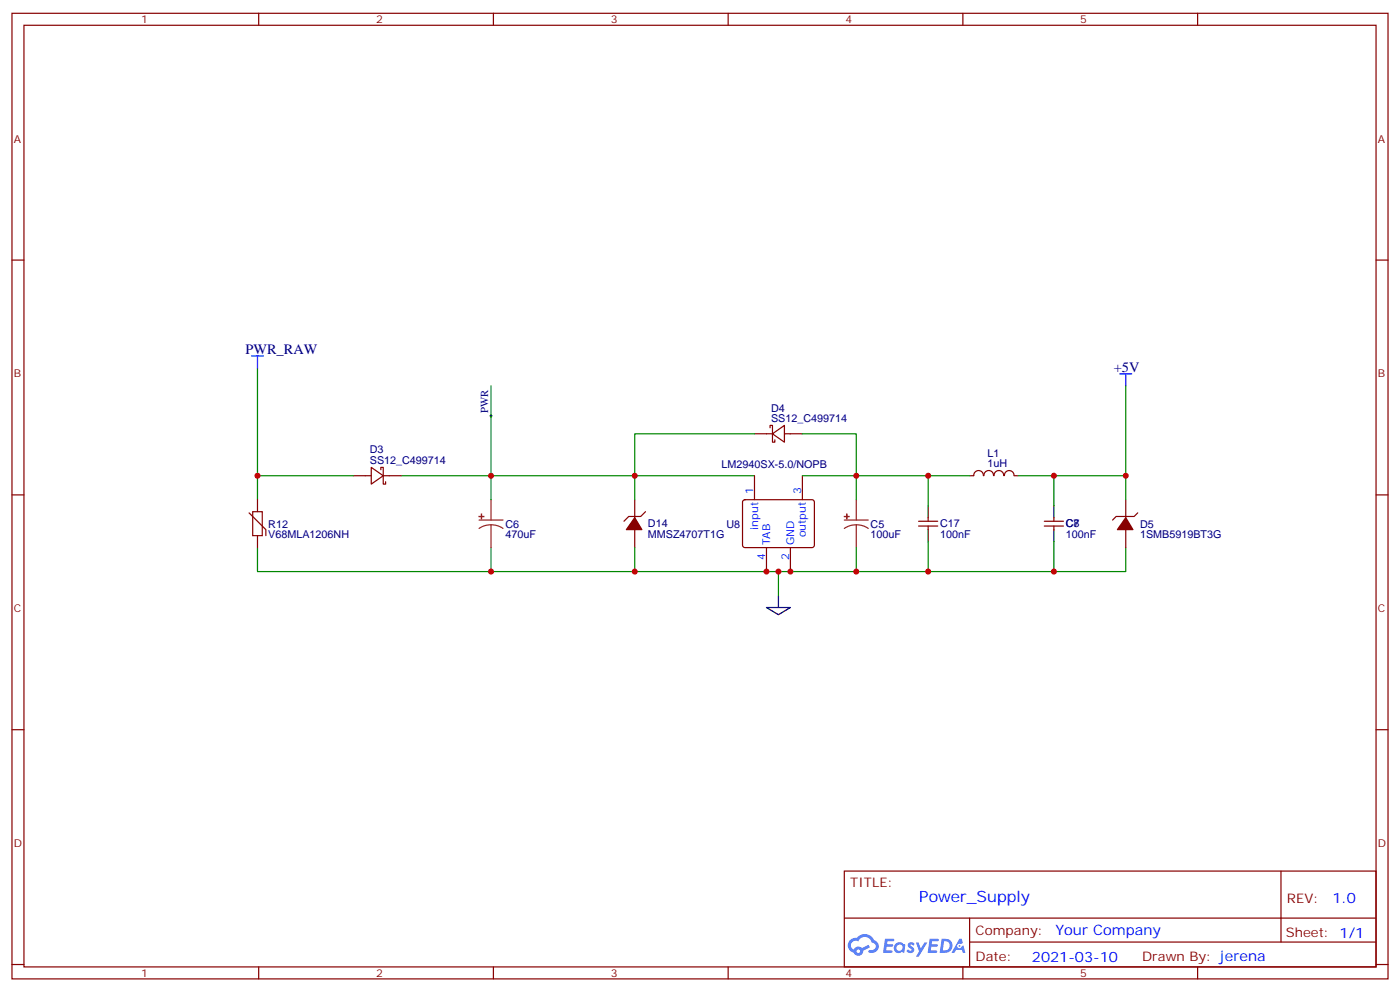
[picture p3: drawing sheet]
<svg xmlns="http://www.w3.org/2000/svg" width="412mm" height="292mm" viewBox="0 0 412 292" stroke-linecap="round" stroke-linejoin="round" font-family="sans-serif">
<g fill="none" stroke="#870000" stroke-width=".35">
<path d="M3.5 3.9h405.4v284.4h-405.4zM7.1 7.4h398.2v277.3h-398.2zM76.2 3.9v3.5M145.3 3.9v3.5M214.5 3.9v3.5M283.6 3.9v3.5M352.8 3.9v3.5M3.5 76.6h3.6M405.3 76.6h3.6M3.5 145.7h3.6M405.3 145.7h3.6M3.5 214.9h3.6"/>
<path d="M405.3 214.9h3.6M248.7 256.5h156.6v28.2h-156.6zM377.3 256.5v20.9M248.7 270.4h156.5M285.6 277.4h119.6M285.6 270.4v14.1M3.5 284h3.6M76.2 284.7v3.6M145.3 284.7v3.6M214.5 284.7v3.6M283.6 284.7v3.6M352.8 284.7v3.6"/>
<path d="M405.3 284h3.6"/>
</g>
<g fill="#5487ff">
<path d="M267.7 277.7a1.22 1.22 0 0 1 1.7 .2l-.4 .6a.47 .47 0 0 0-.3-.4 .47 .47 0 0 0-.5 .2l.1 .2a1.14 1.14 0 0 1 .8 1.8 1.14 1.14 0 0 1-1.9 0l-.2-.2 .5-.6 .7 .5a.29 .29 0 0 0 .3-.3 .29 .29 0 0 0-.2-.3 1.04 1.04 0 0 1-.6-1.7z"/>
<path d="M260.7 276.4h2.4l.3 .2-.2 .5-1.8 .1-.1 .8h1.5l.3 .4-.3 .4h-1.6l-.2 1.1h1.7l.2 .3-.2 .3-2.6 .1z"/>
<path d="M273.8 276.4h2.4l.3 .2-.1 .5-1.8 .1-.2 .8h1.6l.3 .4-.4 .4h-1.6l-.1 1.1h1.7l.2 .3-.2 .3-2.6 .1z"/>
<path d="M282.6 276.4h.7l.3 1.3-.6 .3a.69 .69 0 0 0-1 .3 .69 .69 0 0 0 .4 .9 .69 .69 0 0 0 .9-.6l.5-.2 .6 2.2h-.8l-.2-.9h-1.8l-.5 .9h-.8z"/>
<path d="M269.8 277.5h.8l.6 1.8 1.1-1.8h.9l-2.6 4.2h-.8l.9-1.5z"/>
<path d="M277.4 276.4l-.6 4.2h1.3a2.11 2.11 0 0 0 2.5-2.1 2.11 2.11 0 0 0-2.5-2.1zM278.1 277.2a1.39 1.39 0 0 1 1.7 1.4 1.39 1.39 0 0 1-1.8 1.3h-.3z"/>
<path d="M263.7 278.1a1.54 1.54 0 0 0-.1 2.1 1.54 1.54 0 0 0 2.2 .1l.6 .3 .3-2.3-.2-.3h-.4a1.49 1.49 0 0 0-2.4 .1zM264 279.1a.94 .94 0 0 1 1.8 0 .94 .94 0 0 1-1.8 0z"/>
<path d="M250.4 276.8a2.18 2.18 0 0 0 1.1 3.7 1.44 1.44 0 0 0 1.6 .9 1.44 1.44 0 0 0 1.2-1.4l2-1-.5-.8-1.9 1a1.47 1.47 0 0 0-2.4 .4 1.39 1.39 0 0 1-.7-1.9 1.39 1.39 0 0 1 2-.5 2.12 2.12 0 0 1 2.2-1.3 2.12 2.12 0 0 1 1.9 1.7 1.14 1.14 0 0 1 1.1 1.4 1.14 1.14 0 0 1-1.7 .7 .43 .43 0 0 0-.5 .4 .43 .43 0 0 0 .4 .5 1.98 1.98 0 0 0 2.5-1.2 1.98 1.98 0 0 0-1.2-2.6 3.1 3.1 0 0 0-5.3-.6l-.9 .1zM252.3 280.1a.55 .55 0 0 1 1.1 0 .55 .55 0 0 1-1.1 0z"/>
<circle cx="282.6" cy="278.5" r=".26"/>
</g>
<path d="M273.4 148.9v3.5M273.4 156v3.5M310.4 148.9v3.5M310.4 156v3.5M225.8 178.9h7l-3.5 2.1zM229.3 175.4v3.5" fill="none" stroke="#000" stroke-width=".35"/>
<g fill="none" stroke="#870000" stroke-width=".35">
<path d="M109.4 137.6l3.5 2.5-3.5 2.5zM112.2 138.3v-.7h.7v5h.7v-.7M222.2 127.7h5.3M226.8 126v-.7h.7v4.9h.7v-.7M227.5 127.7l3.6-2.4v4.9zM231.1 127.7h5.3M73.4 151l4.9 5v1.7M75.8 147.1v3.6M75.8 157.7v3.6M104.1 140.1h5.3M112.9 140.1h5.3M187 147.1v5.3"/>
<path d="M187 156v5.3M190.1 150.7l-1.4 1.4h-3.5l-1.4 1.4M219 147.4l.4-.3 20.1 .1 .4 .6-.1 13-.6 .5-20-.1-.5-.7v-12.7zM222.2 140.1v7M236.4 140.1v7M270.6 154.9h5.6M270.6 153.5h5.6M273.4 152.4v1.1M273.4 154.9v1.1M289.7 140.1a1.41 1.41 0 0 0-1.4-1.5 1.41 1.41 0 0 0-1.5 1.5h-1M289.8 140.1a1.41 1.41 0 0 1 1.4-1.5 1.41 1.41 0 0 1 1.5 1.5M292.8 140.1a1.41 1.41 0 0 1 1.4-1.5 1.41 1.41 0 0 1 1.4 1.5"/>
<path d="M295.9 140.1a1.41 1.41 0 0 1 1.4-1.5 1.41 1.41 0 0 1 1.4 1.5M298.8 140.1h1.1M307.6 154.9h5.7M307.6 153.5h5.7M310.4 152.4v1.1M310.4 154.9v1.1M331.6 147.1v5.3M331.6 156v5.3M335.1 151l-1 1.1h-5.3l-1.1 1M225.8 161.3v7M232.8 161.3v7"/>
</g>
<g fill="none" stroke="#008700" stroke-width=".35">
<path d="M75.8 108.3v38.8M144.6 113.6v33.5M331.6 113.6v26.5M222.2 127.7h-35.2v19.4M236.4 127.7h15.8v19.4M75.8 140.1h28.3M118.2 140.1h104M236.4 140.1h49.4M273.4 140.1v8.8M273.4 159.5v8.8M299.9 140.1h10.5v8.8M310.4 140.1h21.2v7"/>
<path d="M310.4 159.5v8.8M75.8 161.3v7h255.8v-7M144.6 161.3v7M187 161.3v7M229.3 168.3v7.1M252.2 161.3v7"/>
</g>
<path d="M74.1 104.8h3.5M75.8 104.8v3.5M329.8 110.1h3.6M331.6 110.1v3.5" fill="none" stroke="#00f" stroke-width=".35"/>
<path d="M74.4 150.7h2.9v7h-2.9z" fill="none" stroke="#a10000" stroke-width=".35"/>
<g fill="#870000" stroke="#870000" stroke-width=".35">
<path d="M187 152.4l2.1 3.6h-4.6z"/>
<path d="M331.6 152.4l2.1 3.6h-4.6z"/>
</g>
<path d="M141.1 153.1h7.1M144.6 154.6l1.9 .2 1.7 .8M144.6 154.6l-1.8 .2-1.7 .8M144.6 147.1v6M144.6 154.6v6.7M248.7 153.1h7.1M252.2 154.6l1.9 .2 1.7 .8M252.2 154.6l-1.8 .2-1.7 .8M252.2 147.1v6M252.2 154.6v6.7" fill="none" stroke="#8c2424" stroke-width=".35"/>
<g fill="#8c2424" stroke="#8c2424" stroke-width=".35">
<path d="M141.1 152.1h1.4z"/>
<path d="M141.8 151.4l.1 1.4z"/>
<path d="M248.7 152.1h1.4z"/>
<path d="M249.4 151.4v1.4z"/>
</g>
<path d="M144.3 122.4h.7M144.6 122.1v.7" fill="none" stroke="#000" stroke-width=".29"/>
<g fill="#c00">
<circle cx="232.8" cy="168.3" r=".88"/>
<circle cx="225.8" cy="168.3" r=".88"/>
<circle cx="229.3" cy="168.3" r=".88"/>
<circle cx="75.8" cy="140.1" r=".88"/>
<circle cx="187" cy="140.1" r=".88"/>
<circle cx="187" cy="168.3" r=".88"/>
<circle cx="273.4" cy="168.3" r=".88"/>
<circle cx="144.6" cy="140.1" r=".88"/>
<circle cx="144.6" cy="168.3" r=".88"/>
<circle cx="252.2" cy="168.3" r=".88"/>
<circle cx="273.4" cy="140.1" r=".88"/>
<circle cx="252.2" cy="140.1" r=".88"/>
<circle cx="310.4" cy="140.1" r=".88"/>
<circle cx="310.4" cy="168.3" r=".88"/>
<circle cx="331.6" cy="140.1" r=".88"/>
</g>
<g font-size="4.6" fill="#00f">
<text x="270.8" y="265.5">Pow</text>
<text x="280.1" y="265.5">er_Supply</text>
</g>
<g font-size="4.2" fill="#000080">
<text x="72.3" y="104.1">PWR_RAW</text>
<text x="328.1" y="109.4">+5V</text>
</g>
<g font-size="4.2" fill="#00f">
<text x="392.5" y="265.8">1.0</text>
<text x="310.9" y="275.3">Your Company</text>
<text x="304" y="283.1">2021-03-10</text>
</g>
<g font-size="3.9" fill="#800">
<text x="250.5" y="261.1">TITLE:</text>
<text x="379.1" y="265.8">REV:</text>
<text x="287.4" y="275.3">Company:</text>
<text x="378.7" y="275.9">Sheet: 1/1</text>
<text x="287.4" y="283">Date:</text>
<text x="336.4" y="283.1">Draw</text>
<text x="346.6" y="283.1">n By: jerena</text>
</g>
<g font-size="3.2" fill="#800">
<text x="41.6" y="6.9">1</text>
<text x="110.8" y="6.9">2</text>
<text x="179.9" y="6.9">3</text>
<text x="249.1" y="6.9">4</text>
<text x="318.2" y="6.9">5</text>
<text x="4.1" y="42">A</text>
<text x="405.9" y="42">A</text>
<text x="4.1" y="111.2">B</text>
<text x="405.9" y="111.2">B</text>
<text x="4.1" y="180.3">C</text>
<text x="405.9" y="180.3">C</text>
<text x="4.1" y="249.4">D</text>
<text x="405.9" y="249.4">D</text>
<text x="41.6" y="287.7">1</text>
<text x="110.8" y="287.7">2</text>
<text x="179.9" y="287.7">3</text>
<text x="249.1" y="287.7">4</text>
<text x="318.2" y="287.7">5</text>
</g>
<g font-size="3.2" fill="#000080">
<text x="143.8" y="121.7" transform="rotate(-90 143.8 121.7)">PWR</text>
<text x="227.1" y="124.2">SS12_C499714</text>
<text x="227.1" y="121.2">D4</text>
<text x="108.9" y="136.6">SS12_C499714</text>
<text x="108.9" y="133.5">D3</text>
<text x="212.5" y="137.8">LM2940SX-5.0/NOPB</text>
<text x="290.9" y="137.5">1uH</text>
<text x="290.9" y="134.5">L1</text>
<text x="79" y="155.5">R12</text>
<text x="148.9" y="155.5">C6</text>
<text x="190.9" y="155.3">D14</text>
<text x="214" y="155.4">U8</text>
<text x="256.5" y="155.5">C5</text>
<text x="276.9" y="155.3">C17</text>
<text x="314" y="155.3">C7</text>
<text x="314" y="155.3">C8</text>
<text x="335.8" y="155.5">D5</text>
<text x="79" y="158.5">V68MLA1206NH</text>
<text x="148.9" y="158.5">470uF</text>
<text x="190.9" y="158.4">MMSZ4707T1G</text>
<text x="256.5" y="158.5">100uF</text>
<text x="276.9" y="158.4">100nF</text>
<text x="314" y="158.4">100nF</text>
<text x="335.8" y="158.5">1SMB5919BT3G</text>
</g>
<g font-size="3.2" fill="#00f">
<text x="221.9" y="145.4" transform="rotate(-90 221.9 145.4)">1</text>
<text x="236" y="145.4" transform="rotate(-90 236 145.4)">3</text>
<text x="223.3" y="156" transform="rotate(-90 223.3 156)">input</text>
<text x="226.8" y="160.5" transform="rotate(-90 226.8 160.5)">TAB</text>
<text x="233.9" y="160.5" transform="rotate(-90 233.9 160.5)">GND</text>
<text x="237.4" y="158.3" transform="rotate(-90 237.4 158.3)">output</text>
<text x="225.4" y="165" transform="rotate(-90 225.4 165)">4</text>
<text x="232.5" y="165" transform="rotate(-90 232.5 165)">2</text>
</g>
</svg>
